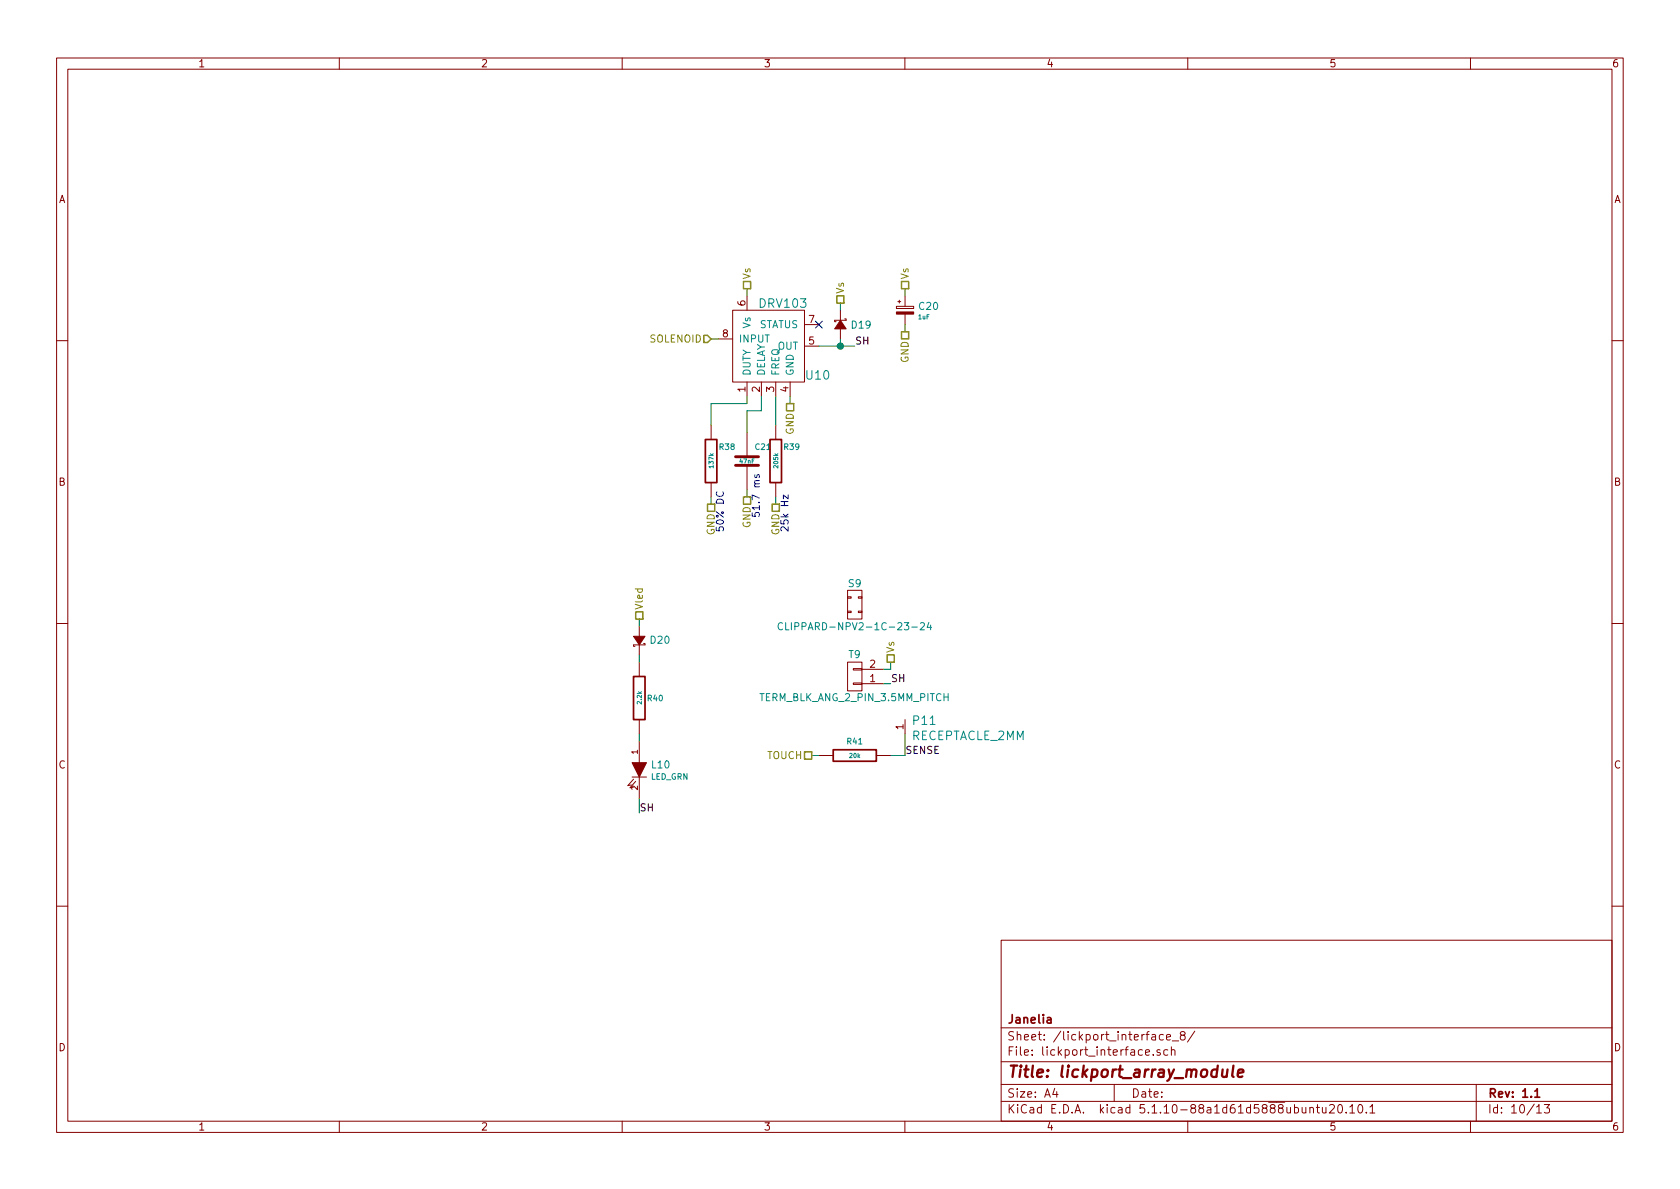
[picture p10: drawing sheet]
<svg xmlns="http://www.w3.org/2000/svg" width="297mm" height="210mm" viewBox="0 0 297 210" stroke-linecap="round" stroke-linejoin="round" font-family="sans-serif">
<g fill="none" stroke="#840000" stroke-width=".18">
<path d="M10 10.3h277v189.9h-277zM12 12.2h273v186.1h-273zM60 10.3v1.9M110 10.3v1.9M160 10.3v1.9M210 10.3v1.9M260 10.3v1.9M127 59.9h2.5M129.5 54.9h12.7v12.7h-12.7zM132.1 52.3v2.6M142.2 57.4h2.6M148.6 54.9v1.7"/>
<path d="M148.6 58.2v1.7M149.4 56.4h.2v.2h-2v.3h.2M158.5 54.2h3v.4h-3zM158.7 53.3h.6M159 53.1v.5M160 52.3v1.9M160 55.5v1.9M10 60.2h2M125.7 75.2v2.5M132.1 67.6v2.5M132.1 76.4v4.4M134.6 67.6v2.5"/>
<path d="M137.2 67.6v2.5M137.2 75.2v2.5M139.7 67.6v2.5M142.2 61.2h2.6M285 60.2h2M125.7 85.3v2.6M132.1 82.3v4.3M137.2 85.3v2.6M10 110.3h2M113 110.7v1.8M113 114v1.8M113 117.1v2.5"/>
<path d="M113.8 113.8h.2v.2h-2v.3h.3M149.9 108.1h.6v.2h-.6zM149.9 105.5h.6v.3h-.6zM149.9 104.4h2.5v5.1h-2.5zM149.9 117.1h2.5v5.1h-2.5zM150.9 118.2h1.5v.3h-1.5zM151.8 108.1h.6v.2h-.6zM151.8 105.5h.6v.3h-.6zM152.4 118.4h3.8M285 110.3h2M111.8 137.4h2.5M112 137.8l-1 1.1 .6-.1"/>
<path d="M112.4 138.2l-1 1.1 .6-.1M113 127.2v2.6M113 131.1v3.8M113 137.4v3.8M144.8 133.6h2.5M150.9 120.8h1.5v.2h-1.5zM152.4 120.9h3.8M154.9 133.6h2.6M160 127.2v2.6M10 160.2h2M177 166.3h108v32h-108zM285 160.2h2"/>
<path d="M60 198.3v1.9M110 198.3v1.9M160 198.3v1.9M177 194.8h108M177 191.8h108M177 187.8h108M177 181.8h108M186.5 192.5l-.4 1h1M186.8 193v1M197 191.8v3M202.5 186.1l.8-.1-.1-.3-.4-.1-.3 .2 .1 .7h.6M203.9 186.5v.1"/>
<path d="M205.1 185.7l-.4-.1-.2 .2 .1 .2 .5 .2v.3h-.6M205.7 183l-.4-.1-.3 .3 .1 .6h.6M206.2 183.4l.8-.1-.1-.3-.4-.1-.3 .2 .1 .7h.6M206.5 185.7l-.5-.1-.2 .3v.6l.2 .1 .5-.1M207.1 185.7l.2-.1 .4 .1v.9M207.1 185.1v1.5M207.3 184.1h1.1M209 183.1l-.3-.3 .1-.3a.48 .48 0 0 1 .7 .2l-.1 .3a.52 .52 0 0 0-.6 .2 .52 .52 0 0 0 0 .6l.4 .1 .3-.1a.48 .48 0 0 0-.1-.7h-.2M210 198.3v1.9M211.3 182.3l-1.3 2M231.6 196l.2-.2 .4 .1v.9M231.6 195.8v1"/>
<path d="M232.7 195.8h.6M232.9 195.3v1.3l.4 .2M233.8 195.8l.1 .9 .3 .1 .2-.1M234.4 195.8v1M235.1 195.5l.2-.2h.4l.2 .5-.9 1h.9M236.7 195.4l.3-.1a.94 .94 0 0 1 0 1.5h-.1a1 1 0 0 1-.2-1.4zM238 196.7v.1M238.7 195.8l.4-.5v1.5M238.7 196.8h.8M240.3 195.4l.1-.1a.8 .8 0 0 1 .6 .8 .8 .8 0 0 1-.6 .7 1 1 0 0 1-.1-1.4zM241.6 196.7v.1M242.2 195.8l.4-.5v1.5"/>
<path d="M242.2 196.8h.9M260 198.3v1.9M261 191.8v6.5M271.7 195.8l.4-.5v1.5M271.7 196.8h.8M273 195.3h1l-.5 .6 .4 .1v.7l-.2 .1-.7-.1"/>
</g>
<path d="M124.7 77.7h2v7.6h-2zM136.1 77.7h2.1v7.6h-2.1zM112 119.6h2v7.6h-2zM147.3 132.6h7.6v2h-7.6zM185.2 180h.6v.9M185.8 180.3l-.5 .1a.29 .29 0 0 0-.2 .2 .29 .29 0 0 0 .2 .3l.5-.1M271.4 193l.4-.5v1.5M271.4 194h.8" fill="none" stroke="#840000" stroke-width=".3"/>
<path d="M216.2 189.1l-.1 1.2a.56 .56 0 0 0 .8 0M217 189.1l-.1 1.3M218.1 188.4l-.2 1.8 .2 .2M218.9 189.8l.9-.2v-.4h-.8l-.2 1 .3 .2 .6-.1" fill="none" stroke="#840000" stroke-width=".41"/>
<g fill="#840000" stroke="#840000" stroke-width=".18">
<path d="M112 112.5h2l-1 1.5z"/>
<path d="M111.8 134.9h2.5l-1.3 2.5z"/>
<path d="M148.6 56.6l1 1.6h-2z"/>
<path d="M158.5 55.2h3v.3h-3z"/>
</g>
<path d="M130 82.3h4.1M130 80.8h4.1" fill="none" stroke="#840000" stroke-width=".51"/>
<path d="M138.4 110.2a.6 .6 0 0 0-.9 .5 .6 .6 0 0 0 .6 .7l.3-.2M138.9 110.1v1.3h.6M162.7 110.2l.5-.1 .2 .4v.2l-.7 .7h.7M164.2 110.1l-.3 .8h.8M164.5 110.5v.9" fill="none" stroke="#008484" stroke-width=".18"/>
<g fill="none" stroke="#008400" stroke-width=".18">
<path d="M125.7 59.9h1.3M132.1 51v1.3M148.6 53.6v1.3M148.6 59.9v1.3M160 51v1.3M160 57.4v1.3M132.1 70.1v1.3h-6.4v3.8M134.6 70.1v2.5h-2.5v3.8M137.2 70.1v5.1M139.7 70.1v1.3M144.8 61.2h6.3M125.7 87.9v1.2"/>
<path d="M132.1 86.6v1.3M137.2 87.9v1.2M113 109.5v1.2M113 115.8v1.3M157.5 117.1v1.3h-1.3M113 129.8v1.3M143.5 133.6h1.3M156.2 120.9h1.3M160 129.8v3.8h-2.5M113 141.2v2.6"/>
</g>
<path d="M124.5 59.3h.6l.6 .6-.6 .7h-.6zM131.4 49.8h1.3v1.2h-1.3zM148 52.3h1.2v1.3h-1.2zM159.4 58.7h1.3v1.2h-1.3zM159.4 49.8h1.3v1.2h-1.3zM139.1 71.4h1.2v1.2h-1.2zM125.1 89.1h1.3v1.3h-1.3zM131.4 87.9h1.3v1.2h-1.3zM136.5 89.1h1.3v1.3h-1.3zM112.4 108.2h1.3v1.3h-1.3zM156.8 115.8h1.3v1.3h-1.3zM142.2 133h1.3v1.2h-1.3z" fill="none" stroke="#848400" stroke-width=".25"/>
<path d="M126.8 87a.6 .6 0 0 0 .4 .8 .6 .6 0 0 0 .7-.6l-.1-.2M133.5 84l-.1 .3 .2 .1h.2l.1-.4h.3v.4M139.3 87.5v.7l-.8-.7v.7" fill="none" stroke="#0000c2" stroke-width=".18"/>
<circle cx="148.6" cy="61.2" r=".51" fill="#008400" stroke="#008400" stroke-width=".25"/>
<path d="M144.2 56.8l1.2 1.2M145.4 56.8l-1.2 1.2" fill="none" stroke="#000084" stroke-width=".18"/>
<text font-size="2.8" fill="#840000" x="178" y="190.5">Title: lickport_array_module</text>
<g font-size="2.1" fill="#008484">
<text x="134.4" y="54.4">DRV103</text>
<text x="142.6" y="67.1">U10</text>
<text x="161.1" y="130.9">RECEPTACLE_2MM</text>
<text x="161.5" y="128.2">P11</text>
</g>
<g font-size="2.1" fill="#840000">
<text x="178" y="184">Sheet: /lickport_interface_8/</text>
<text x="178" y="181">Janelia</text>
<text x="178" y="186.7">File: lickport_interface.sch</text>
<text x="178" y="196.9">KiCad E.D.A. kicad 5.1.10-88a1d61d5888ubuntu20.10.1</text>
<text x="178" y="194.1">Size: A4</text>
<text x="200" y="194.1">Date:</text>
<text x="263" y="194.1">Rev: 1.1</text>
<text x="263" y="196.9">Id: 10/13</text>
</g>
<g font-size="1.8" fill="#840000">
<text x="35" y="11.9">1</text>
<text x="85" y="11.9">2</text>
<text x="135" y="11.9">3</text>
<text x="185" y="11.9">4</text>
<text x="235" y="11.9">5</text>
<text x="285" y="11.9">6</text>
<text x="10.4" y="35.9">A</text>
<text x="285.4" y="35.9">A</text>
<text x="127.8" y="59.7">8</text>
<text x="131.8" y="54.1" transform="rotate(-90 131.8 54.1)">6</text>
<text x="143" y="57.1">7</text>
<text x="143" y="60.9">5</text>
<text x="131.8" y="69.3" transform="rotate(-90 131.8 69.3)">1</text>
<text x="134.3" y="69.3" transform="rotate(-90 134.3 69.3)">2</text>
<text x="136.9" y="69.3" transform="rotate(-90 136.9 69.3)">3</text>
<text x="139.4" y="69.3" transform="rotate(-90 139.4 69.3)">4</text>
<text x="10.4" y="85.9">B</text>
<text x="285.4" y="85.9">B</text>
<text x="153.8" y="118.1">2</text>
<text x="153.8" y="120.6">1</text>
<text x="159.7" y="129" transform="rotate(-90 159.7 129)">1</text>
<text x="10.4" y="135.9">C</text>
<text x="285.4" y="135.9">C</text>
<text x="10.4" y="185.9">D</text>
<text x="285.4" y="185.9">D</text>
<text x="35" y="199.9">1</text>
<text x="85" y="199.9">2</text>
<text x="135" y="199.9">3</text>
<text x="185" y="199.9">4</text>
<text x="235" y="199.9">5</text>
<text x="285" y="199.9">6</text>
</g>
<g font-size="1.8" fill="#848400">
<text x="132.7" y="49.5" transform="rotate(-90 132.7 49.5)">Vs</text>
<text x="149.2" y="52" transform="rotate(-90 149.2 52)">Vs</text>
<text x="160.7" y="49.5" transform="rotate(-90 160.7 49.5)">Vs</text>
<text x="114.9" y="60.6">SOLENOID</text>
<text x="160.7" y="64.2" transform="rotate(-90 160.7 64.2)">GND</text>
<text x="140.3" y="76.9" transform="rotate(-90 140.3 76.9)">GND</text>
<text x="132.7" y="93.4" transform="rotate(-90 132.7 93.4)">GND</text>
<text x="137.8" y="94.6" transform="rotate(-90 137.8 94.6)">GND</text>
<text x="113.7" y="107.9" transform="rotate(-90 113.7 107.9)">Vled</text>
<text x="158.1" y="115.5" transform="rotate(-90 158.1 115.5)">Vs</text>
<text x="135.7" y="134.2">TOUCH</text>
</g>
<g font-size="1.8" fill="#008484">
<text x="132.7" y="58" transform="rotate(-90 132.7 58)">Vs</text>
<text x="134.1" y="58">STATUS</text>
<text x="150.6" y="58.1">D19</text>
<text x="162.6" y="54.8">C20</text>
<text x="130.6" y="60.6">INPUT</text>
<text x="137.5" y="61.8">OUT</text>
<text x="132.7" y="66.5" transform="rotate(-90 132.7 66.5)">DUTY</text>
<text x="135.3" y="66.5" transform="rotate(-90 135.3 66.5)">DELAY</text>
<text x="137.8" y="66.5" transform="rotate(-90 137.8 66.5)">FREQ</text>
<text x="140.3" y="66.5" transform="rotate(-90 140.3 66.5)">GND</text>
<text x="150.1" y="103.8">S9</text>
<text x="115.1" y="113.8">D20</text>
<text x="140" y="111.4">CLIPPARD-NPV2-1C-23-24</text>
<text x="150.1" y="116.4">T9</text>
<text x="134.5" y="124">TERM_BLK_ANG_2_PIN_3.5MM_PITCH</text>
<text x="115.3" y="135.9">L10</text>
</g>
<g font-size="1.8">
<text x="151.1" y="60.9">SH</text>
<text x="157.5" y="120.6">SH</text>
<text x="160" y="133.3">SENSE</text>
<text x="113" y="143.5">SH</text>
</g>
<g font-size="1.8" fill="#0000c2">
<text x="126.4" y="94.6" transform="rotate(-90 126.4 94.6)">GND</text>
<text x="128" y="94.2" transform="rotate(-90 128 94.2)">50% DC</text>
<text x="134.3" y="91.7" transform="rotate(-90 134.3 91.7)">51.7 ms</text>
<text x="139.4" y="94.2" transform="rotate(-90 139.4 94.2)">25k Hz</text>
</g>
<g font-size="1.4" fill="#008484">
<text x="127.3" y="79.5">R38</text>
<text x="133.6" y="79.5">C21</text>
<text x="138.7" y="79.5">R39</text>
<text x="114.6" y="124">R40</text>
<text x="149.8" y="131.6">R41</text>
<text x="115" y="137.9">LED_GRN</text>
</g>
<g font-size="1.4" fill="#840000">
<text x="112.8" y="133.3" transform="rotate(-90 112.8 133.3)">1</text>
<text x="112.8" y="139.7" transform="rotate(-90 112.8 139.7)">2</text>
</g>
<g font-size="1.1" fill="#008484">
<text x="162.4" y="56.5">1uF</text>
<text x="126.2" y="82.7" transform="rotate(-90 126.2 82.7)">137k</text>
<text x="130.8" y="82">47nF</text>
<text x="137.6" y="82.7" transform="rotate(-90 137.6 82.7)">205k</text>
<text x="113.5" y="124.4" transform="rotate(-90 113.5 124.4)">2.2k</text>
<text x="150.2" y="134">20k</text>
</g>
</svg>
